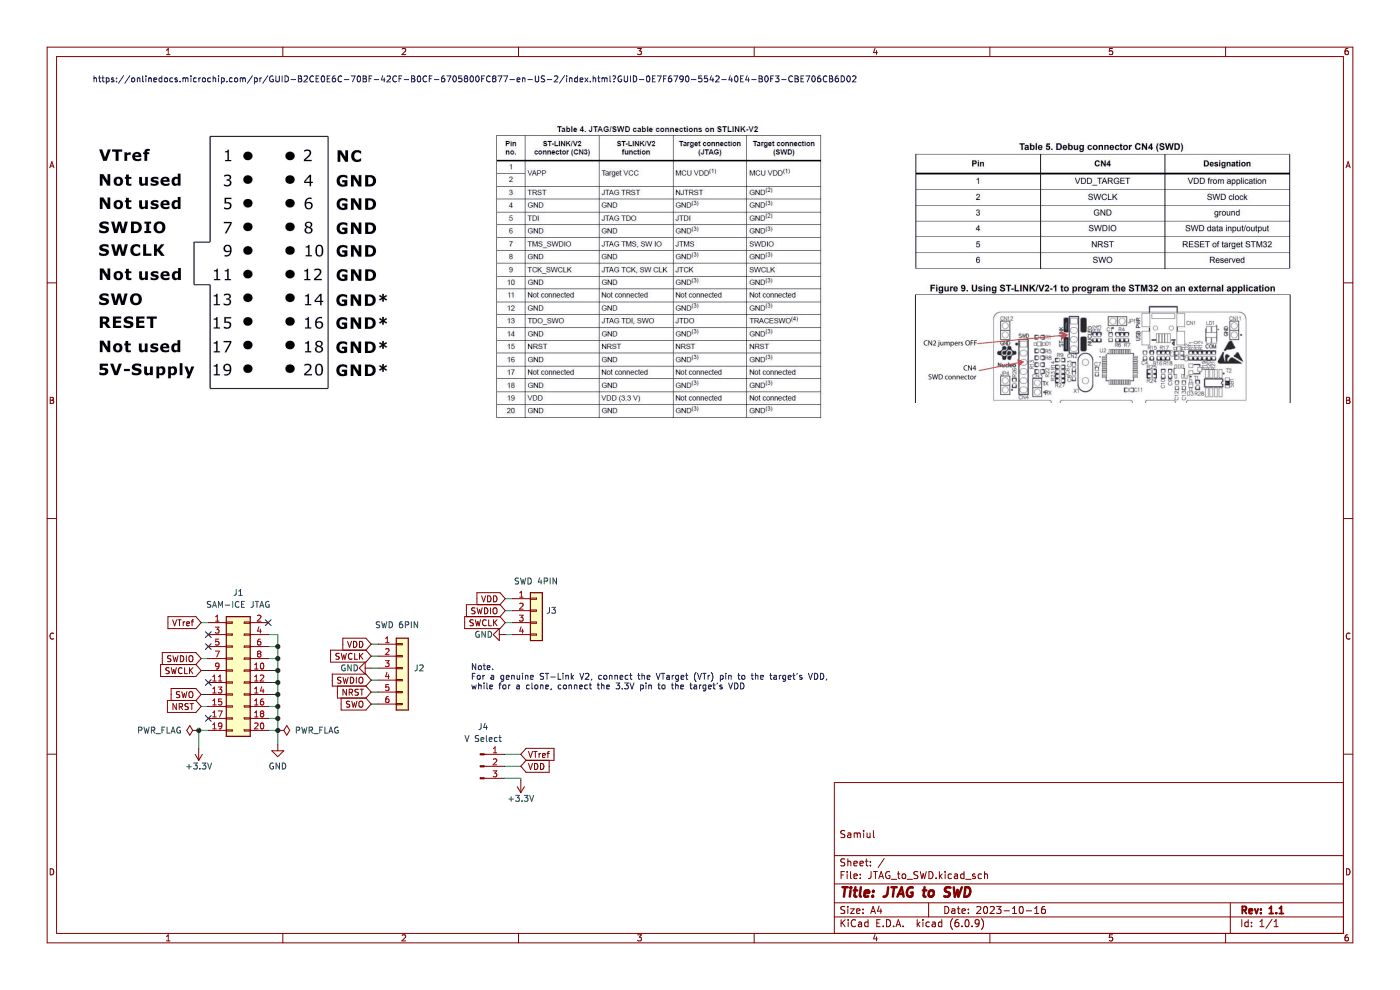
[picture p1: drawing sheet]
(kicad_sch (version 20211123) (generator eeschema)

 (paper "A4")

 (title_block
  (title "JTAG to SWD ")
  (date "2023-10-16")
  (rev "1.1")
  (comment 1 "Samiul"))

 (lib_symbols
  (symbol "Connector:Conn_01x03_Male" (pin_names (offset 1.016) hide) (in_bom yes) (on_board yes)
   (property "Reference" "J" (id 0) (at 0 5.08 0) (effects (font (size 1.27 1.27))))
   (property "Value" "Conn_01x03_Male" (id 1) (at 0 -5.08 0) (effects (font (size 1.27 1.27))))
   (property "Footprint" "" (id 2) (at 0 0 0) (effects (font (size 1.27 1.27)) hide))
   (property "Datasheet" "~" (id 3) (at 0 0 0) (effects (font (size 1.27 1.27)) hide))
   (symbol "Conn_01x03_Male_1_1"
    (polyline (pts (xy 1.27 -2.54) (xy 0.8636 -2.54)) (stroke (width 0.1524) (type default) (color 0 0 0 0)) (fill (type none)))
    (polyline (pts (xy 1.27 0) (xy 0.8636 0)) (stroke (width 0.1524) (type default) (color 0 0 0 0)) (fill (type none)))
    (polyline (pts (xy 1.27 2.54) (xy 0.8636 2.54)) (stroke (width 0.1524) (type default) (color 0 0 0 0)) (fill (type none)))
    (rectangle (start 0.8636 -2.413) (end 0 -2.667) (stroke (width 0.1524) (type default) (color 0 0 0 0)) (fill (type outline)))
    (rectangle (start 0.8636 0.127) (end 0 -0.127) (stroke (width 0.1524) (type default) (color 0 0 0 0)) (fill (type outline)))
    (rectangle (start 0.8636 2.667) (end 0 2.413) (stroke (width 0.1524) (type default) (color 0 0 0 0)) (fill (type outline)))
    (pin passive line (at 5.08 2.54 180) (length 3.81) (name "Pin_1" (effects (font (size 1.27 1.27)))) (number "1" (effects (font (size 1.27 1.27)))))
    (pin passive line (at 5.08 0 180) (length 3.81) (name "Pin_2" (effects (font (size 1.27 1.27)))) (number "2" (effects (font (size 1.27 1.27)))))
    (pin passive line (at 5.08 -2.54 180) (length 3.81) (name "Pin_3" (effects (font (size 1.27 1.27)))) (number "3" (effects (font (size 1.27 1.27)))))))
  (symbol "Connector_Generic:Conn_01x04" (pin_names (offset 1.016) hide) (in_bom yes) (on_board yes)
   (property "Reference" "J" (id 0) (at 0 5.08 0) (effects (font (size 1.27 1.27))))
   (property "Value" "Conn_01x04" (id 1) (at 0 -7.62 0) (effects (font (size 1.27 1.27))))
   (property "Footprint" "" (id 2) (at 0 0 0) (effects (font (size 1.27 1.27)) hide))
   (property "Datasheet" "~" (id 3) (at 0 0 0) (effects (font (size 1.27 1.27)) hide))
   (symbol "Conn_01x04_1_1"
    (rectangle (start -1.27 -4.953) (end 0 -5.207) (stroke (width 0.1524) (type default) (color 0 0 0 0)) (fill (type none)))
    (rectangle (start -1.27 -2.413) (end 0 -2.667) (stroke (width 0.1524) (type default) (color 0 0 0 0)) (fill (type none)))
    (rectangle (start -1.27 0.127) (end 0 -0.127) (stroke (width 0.1524) (type default) (color 0 0 0 0)) (fill (type none)))
    (rectangle (start -1.27 2.667) (end 0 2.413) (stroke (width 0.1524) (type default) (color 0 0 0 0)) (fill (type none)))
    (rectangle (start -1.27 3.81) (end 1.27 -6.35) (stroke (width 0.254) (type default) (color 0 0 0 0)) (fill (type background)))
    (pin passive line (at -5.08 2.54 0) (length 3.81) (name "Pin_1" (effects (font (size 1.27 1.27)))) (number "1" (effects (font (size 1.27 1.27)))))
    (pin passive line (at -5.08 0 0) (length 3.81) (name "Pin_2" (effects (font (size 1.27 1.27)))) (number "2" (effects (font (size 1.27 1.27)))))
    (pin passive line (at -5.08 -2.54 0) (length 3.81) (name "Pin_3" (effects (font (size 1.27 1.27)))) (number "3" (effects (font (size 1.27 1.27)))))
    (pin passive line (at -5.08 -5.08 0) (length 3.81) (name "Pin_4" (effects (font (size 1.27 1.27)))) (number "4" (effects (font (size 1.27 1.27)))))))
  (symbol "Connector_Generic:Conn_01x06" (pin_names (offset 1.016) hide) (in_bom yes) (on_board yes)
   (property "Reference" "J" (id 0) (at 0 7.62 0) (effects (font (size 1.27 1.27))))
   (property "Value" "Conn_01x06" (id 1) (at 0 -10.16 0) (effects (font (size 1.27 1.27))))
   (property "Footprint" "" (id 2) (at 0 0 0) (effects (font (size 1.27 1.27)) hide))
   (property "Datasheet" "~" (id 3) (at 0 0 0) (effects (font (size 1.27 1.27)) hide))
   (symbol "Conn_01x06_1_1"
    (rectangle (start -1.27 -7.493) (end 0 -7.747) (stroke (width 0.1524) (type default) (color 0 0 0 0)) (fill (type none)))
    (rectangle (start -1.27 -4.953) (end 0 -5.207) (stroke (width 0.1524) (type default) (color 0 0 0 0)) (fill (type none)))
    (rectangle (start -1.27 -2.413) (end 0 -2.667) (stroke (width 0.1524) (type default) (color 0 0 0 0)) (fill (type none)))
    (rectangle (start -1.27 0.127) (end 0 -0.127) (stroke (width 0.1524) (type default) (color 0 0 0 0)) (fill (type none)))
    (rectangle (start -1.27 2.667) (end 0 2.413) (stroke (width 0.1524) (type default) (color 0 0 0 0)) (fill (type none)))
    (rectangle (start -1.27 5.207) (end 0 4.953) (stroke (width 0.1524) (type default) (color 0 0 0 0)) (fill (type none)))
    (rectangle (start -1.27 6.35) (end 1.27 -8.89) (stroke (width 0.254) (type default) (color 0 0 0 0)) (fill (type background)))
    (pin passive line (at -5.08 5.08 0) (length 3.81) (name "Pin_1" (effects (font (size 1.27 1.27)))) (number "1" (effects (font (size 1.27 1.27)))))
    (pin passive line (at -5.08 2.54 0) (length 3.81) (name "Pin_2" (effects (font (size 1.27 1.27)))) (number "2" (effects (font (size 1.27 1.27)))))
    (pin passive line (at -5.08 0 0) (length 3.81) (name "Pin_3" (effects (font (size 1.27 1.27)))) (number "3" (effects (font (size 1.27 1.27)))))
    (pin passive line (at -5.08 -2.54 0) (length 3.81) (name "Pin_4" (effects (font (size 1.27 1.27)))) (number "4" (effects (font (size 1.27 1.27)))))
    (pin passive line (at -5.08 -5.08 0) (length 3.81) (name "Pin_5" (effects (font (size 1.27 1.27)))) (number "5" (effects (font (size 1.27 1.27)))))
    (pin passive line (at -5.08 -7.62 0) (length 3.81) (name "Pin_6" (effects (font (size 1.27 1.27)))) (number "6" (effects (font (size 1.27 1.27)))))))
  (symbol "Connector_Generic:Conn_02x10_Odd_Even" (pin_names (offset 1.016) hide) (in_bom yes) (on_board yes)
   (property "Reference" "J" (id 0) (at 1.27 12.7 0) (effects (font (size 1.27 1.27))))
   (property "Value" "Conn_02x10_Odd_Even" (id 1) (at 1.27 -15.24 0) (effects (font (size 1.27 1.27))))
   (property "Footprint" "" (id 2) (at 0 0 0) (effects (font (size 1.27 1.27)) hide))
   (property "Datasheet" "~" (id 3) (at 0 0 0) (effects (font (size 1.27 1.27)) hide))
   (symbol "Conn_02x10_Odd_Even_1_1"
    (rectangle (start -1.27 -12.573) (end 0 -12.827) (stroke (width 0.1524) (type default) (color 0 0 0 0)) (fill (type none)))
    (rectangle (start -1.27 -10.033) (end 0 -10.287) (stroke (width 0.1524) (type default) (color 0 0 0 0)) (fill (type none)))
    (rectangle (start -1.27 -7.493) (end 0 -7.747) (stroke (width 0.1524) (type default) (color 0 0 0 0)) (fill (type none)))
    (rectangle (start -1.27 -4.953) (end 0 -5.207) (stroke (width 0.1524) (type default) (color 0 0 0 0)) (fill (type none)))
    (rectangle (start -1.27 -2.413) (end 0 -2.667) (stroke (width 0.1524) (type default) (color 0 0 0 0)) (fill (type none)))
    (rectangle (start -1.27 0.127) (end 0 -0.127) (stroke (width 0.1524) (type default) (color 0 0 0 0)) (fill (type none)))
    (rectangle (start -1.27 2.667) (end 0 2.413) (stroke (width 0.1524) (type default) (color 0 0 0 0)) (fill (type none)))
    (rectangle (start -1.27 5.207) (end 0 4.953) (stroke (width 0.1524) (type default) (color 0 0 0 0)) (fill (type none)))
    (rectangle (start -1.27 7.747) (end 0 7.493) (stroke (width 0.1524) (type default) (color 0 0 0 0)) (fill (type none)))
    (rectangle (start -1.27 10.287) (end 0 10.033) (stroke (width 0.1524) (type default) (color 0 0 0 0)) (fill (type none)))
    (rectangle (start -1.27 11.43) (end 3.81 -13.97) (stroke (width 0.254) (type default) (color 0 0 0 0)) (fill (type background)))
    (rectangle (start 3.81 -12.573) (end 2.54 -12.827) (stroke (width 0.1524) (type default) (color 0 0 0 0)) (fill (type none)))
    (rectangle (start 3.81 -10.033) (end 2.54 -10.287) (stroke (width 0.1524) (type default) (color 0 0 0 0)) (fill (type none)))
    (rectangle (start 3.81 -7.493) (end 2.54 -7.747) (stroke (width 0.1524) (type default) (color 0 0 0 0)) (fill (type none)))
    (rectangle (start 3.81 -4.953) (end 2.54 -5.207) (stroke (width 0.1524) (type default) (color 0 0 0 0)) (fill (type none)))
    (rectangle (start 3.81 -2.413) (end 2.54 -2.667) (stroke (width 0.1524) (type default) (color 0 0 0 0)) (fill (type none)))
    (rectangle (start 3.81 0.127) (end 2.54 -0.127) (stroke (width 0.1524) (type default) (color 0 0 0 0)) (fill (type none)))
    (rectangle (start 3.81 2.667) (end 2.54 2.413) (stroke (width 0.1524) (type default) (color 0 0 0 0)) (fill (type none)))
    (rectangle (start 3.81 5.207) (end 2.54 4.953) (stroke (width 0.1524) (type default) (color 0 0 0 0)) (fill (type none)))
    (rectangle (start 3.81 7.747) (end 2.54 7.493) (stroke (width 0.1524) (type default) (color 0 0 0 0)) (fill (type none)))
    (rectangle (start 3.81 10.287) (end 2.54 10.033) (stroke (width 0.1524) (type default) (color 0 0 0 0)) (fill (type none)))
    (pin passive line (at -5.08 10.16 0) (length 3.81) (name "Pin_1" (effects (font (size 1.27 1.27)))) (number "1" (effects (font (size 1.27 1.27)))))
    (pin passive line (at 7.62 0 180) (length 3.81) (name "Pin_10" (effects (font (size 1.27 1.27)))) (number "10" (effects (font (size 1.27 1.27)))))
    (pin passive line (at -5.08 -2.54 0) (length 3.81) (name "Pin_11" (effects (font (size 1.27 1.27)))) (number "11" (effects (font (size 1.27 1.27)))))
    (pin passive line (at 7.62 -2.54 180) (length 3.81) (name "Pin_12" (effects (font (size 1.27 1.27)))) (number "12" (effects (font (size 1.27 1.27)))))
    (pin passive line (at -5.08 -5.08 0) (length 3.81) (name "Pin_13" (effects (font (size 1.27 1.27)))) (number "13" (effects (font (size 1.27 1.27)))))
    (pin passive line (at 7.62 -5.08 180) (length 3.81) (name "Pin_14" (effects (font (size 1.27 1.27)))) (number "14" (effects (font (size 1.27 1.27)))))
    (pin passive line (at -5.08 -7.62 0) (length 3.81) (name "Pin_15" (effects (font (size 1.27 1.27)))) (number "15" (effects (font (size 1.27 1.27)))))
    (pin passive line (at 7.62 -7.62 180) (length 3.81) (name "Pin_16" (effects (font (size 1.27 1.27)))) (number "16" (effects (font (size 1.27 1.27)))))
    (pin passive line (at -5.08 -10.16 0) (length 3.81) (name "Pin_17" (effects (font (size 1.27 1.27)))) (number "17" (effects (font (size 1.27 1.27)))))
    (pin passive line (at 7.62 -10.16 180) (length 3.81) (name "Pin_18" (effects (font (size 1.27 1.27)))) (number "18" (effects (font (size 1.27 1.27)))))
    (pin passive line (at -5.08 -12.7 0) (length 3.81) (name "Pin_19" (effects (font (size 1.27 1.27)))) (number "19" (effects (font (size 1.27 1.27)))))
    (pin passive line (at 7.62 10.16 180) (length 3.81) (name "Pin_2" (effects (font (size 1.27 1.27)))) (number "2" (effects (font (size 1.27 1.27)))))
    (pin passive line (at 7.62 -12.7 180) (length 3.81) (name "Pin_20" (effects (font (size 1.27 1.27)))) (number "20" (effects (font (size 1.27 1.27)))))
    (pin passive line (at -5.08 7.62 0) (length 3.81) (name "Pin_3" (effects (font (size 1.27 1.27)))) (number "3" (effects (font (size 1.27 1.27)))))
    (pin passive line (at 7.62 7.62 180) (length 3.81) (name "Pin_4" (effects (font (size 1.27 1.27)))) (number "4" (effects (font (size 1.27 1.27)))))
    (pin passive line (at -5.08 5.08 0) (length 3.81) (name "Pin_5" (effects (font (size 1.27 1.27)))) (number "5" (effects (font (size 1.27 1.27)))))
    (pin passive line (at 7.62 5.08 180) (length 3.81) (name "Pin_6" (effects (font (size 1.27 1.27)))) (number "6" (effects (font (size 1.27 1.27)))))
    (pin passive line (at -5.08 2.54 0) (length 3.81) (name "Pin_7" (effects (font (size 1.27 1.27)))) (number "7" (effects (font (size 1.27 1.27)))))
    (pin passive line (at 7.62 2.54 180) (length 3.81) (name "Pin_8" (effects (font (size 1.27 1.27)))) (number "8" (effects (font (size 1.27 1.27)))))
    (pin passive line (at -5.08 0 0) (length 3.81) (name "Pin_9" (effects (font (size 1.27 1.27)))) (number "9" (effects (font (size 1.27 1.27)))))))
  (symbol "power:+3.3V" (power) (pin_names (offset 0)) (in_bom yes) (on_board yes)
   (property "Reference" "#PWR" (id 0) (at 0 -3.81 0) (effects (font (size 1.27 1.27)) hide))
   (property "Value" "+3.3V" (id 1) (at 0 3.556 0) (effects (font (size 1.27 1.27))))
   (property "Footprint" "" (id 2) (at 0 0 0) (effects (font (size 1.27 1.27)) hide))
   (property "Datasheet" "" (id 3) (at 0 0 0) (effects (font (size 1.27 1.27)) hide))
   (symbol "+3.3V_0_1"
    (polyline (pts (xy -0.762 1.27) (xy 0 2.54)) (stroke (width 0) (type default) (color 0 0 0 0)) (fill (type none)))
    (polyline (pts (xy 0 0) (xy 0 2.54)) (stroke (width 0) (type default) (color 0 0 0 0)) (fill (type none)))
    (polyline (pts (xy 0 2.54) (xy 0.762 1.27)) (stroke (width 0) (type default) (color 0 0 0 0)) (fill (type none))))
   (symbol "+3.3V_1_1"
    (pin power_in line (at 0 0 90) (length 0) hide (name "+3.3V" (effects (font (size 1.27 1.27)))) (number "1" (effects (font (size 1.27 1.27)))))))
  (symbol "power:GND" (power) (pin_names (offset 0)) (in_bom yes) (on_board yes)
   (property "Reference" "#PWR" (id 0) (at 0 -6.35 0) (effects (font (size 1.27 1.27)) hide))
   (property "Value" "GND" (id 1) (at 0 -3.81 0) (effects (font (size 1.27 1.27))))
   (property "Footprint" "" (id 2) (at 0 0 0) (effects (font (size 1.27 1.27)) hide))
   (property "Datasheet" "" (id 3) (at 0 0 0) (effects (font (size 1.27 1.27)) hide))
   (symbol "GND_0_1"
    (polyline (pts (xy 0 0) (xy 0 -1.27) (xy 1.27 -1.27) (xy 0 -2.54) (xy -1.27 -1.27) (xy 0 -1.27)) (stroke (width 0) (type default) (color 0 0 0 0)) (fill (type none))))
   (symbol "GND_1_1"
    (pin power_in line (at 0 0 270) (length 0) hide (name "GND" (effects (font (size 1.27 1.27)))) (number "1" (effects (font (size 1.27 1.27)))))))
  (symbol "power:PWR_FLAG" (power) (pin_numbers hide) (pin_names (offset 0) hide) (in_bom yes) (on_board yes)
   (property "Reference" "#FLG" (id 0) (at 0 1.905 0) (effects (font (size 1.27 1.27)) hide))
   (property "Value" "PWR_FLAG" (id 1) (at 0 3.81 0) (effects (font (size 1.27 1.27))))
   (property "Footprint" "" (id 2) (at 0 0 0) (effects (font (size 1.27 1.27)) hide))
   (property "Datasheet" "~" (id 3) (at 0 0 0) (effects (font (size 1.27 1.27)) hide))
   (symbol "PWR_FLAG_0_0"
    (pin power_out line (at 0 0 90) (length 0) (name "pwr" (effects (font (size 1.27 1.27)))) (number "1" (effects (font (size 1.27 1.27))))))
   (symbol "PWR_FLAG_0_1"
    (polyline (pts (xy 0 0) (xy 0 1.27) (xy -1.016 1.905) (xy 0 2.54) (xy 1.016 1.905) (xy 0 1.27)) (stroke (width 0) (type default) (color 0 0 0 0)) (fill (type none))))))

 (junction (at 58.928 139.7) (diameter 0) (color 0 0 0 0))
 (junction (at 58.928 137.16) (diameter 0) (color 0 0 0 0))
 (junction (at 58.928 152.4) (diameter 0) (color 0 0 0 0))
 (junction (at 58.928 149.86) (diameter 0) (color 0 0 0 0))
 (junction (at 58.928 147.32) (diameter 0) (color 0 0 0 0))
 (junction (at 58.928 154.94) (diameter 0) (color 0 0 0 0))
 (junction (at 58.928 144.78) (diameter 0) (color 0 0 0 0))
 (junction (at 42.164 154.94) (diameter 0) (color 0 0 0 0))
 (junction (at 58.928 142.24) (diameter 0) (color 0 0 0 0))

 (no_connect (at 44.196 134.62))
 (no_connect (at 44.196 137.16))
 (no_connect (at 44.196 144.78))
 (no_connect (at 56.896 132.08))
 (no_connect (at 44.196 152.4))

 (wire (pts (xy 56.896 137.16) (xy 58.928 137.16)) (stroke (width 0) (type default) (color 0 0 0 0)))
 (wire (pts (xy 107.188 134.62) (xy 108.712 134.62)) (stroke (width 0) (type default) (color 0 0 0 0)))
 (wire (pts (xy 58.928 139.7) (xy 58.928 142.24)) (stroke (width 0) (type default) (color 0 0 0 0)))
 (wire (pts (xy 78.74 149.352) (xy 80.264 149.352)) (stroke (width 0) (type default) (color 0 0 0 0)))
 (wire (pts (xy 56.896 144.78) (xy 58.928 144.78)) (stroke (width 0) (type default) (color 0 0 0 0)))
 (wire (pts (xy 106.934 162.56) (xy 110.49 162.56)) (stroke (width 0) (type default) (color 0 0 0 0)))
 (wire (pts (xy 58.928 149.86) (xy 58.928 152.4)) (stroke (width 0) (type default) (color 0 0 0 0)))
 (wire (pts (xy 106.934 160.02) (xy 110.49 160.02)) (stroke (width 0) (type default) (color 0 0 0 0)))
 (wire (pts (xy 107.188 132.08) (xy 108.712 132.08)) (stroke (width 0) (type default) (color 0 0 0 0)))
 (wire (pts (xy 58.928 137.16) (xy 58.928 139.7)) (stroke (width 0) (type default) (color 0 0 0 0)))
 (wire (pts (xy 42.672 147.32) (xy 44.196 147.32)) (stroke (width 0) (type default) (color 0 0 0 0)))
 (wire (pts (xy 56.896 147.32) (xy 58.928 147.32)) (stroke (width 0) (type default) (color 0 0 0 0)))
 (wire (pts (xy 58.928 134.62) (xy 58.928 137.16)) (stroke (width 0) (type default) (color 0 0 0 0)))
 (wire (pts (xy 78.74 139.192) (xy 80.264 139.192)) (stroke (width 0) (type default) (color 0 0 0 0)))
 (wire (pts (xy 78.74 144.272) (xy 80.264 144.272)) (stroke (width 0) (type default) (color 0 0 0 0)))
 (wire (pts (xy 58.928 152.4) (xy 58.928 154.94)) (stroke (width 0) (type default) (color 0 0 0 0)))
 (wire (pts (xy 44.196 154.94) (xy 42.164 154.94)) (stroke (width 0) (type default) (color 0 0 0 0)))
 (wire (pts (xy 56.896 134.62) (xy 58.928 134.62)) (stroke (width 0) (type default) (color 0 0 0 0)))
 (wire (pts (xy 56.896 139.7) (xy 58.928 139.7)) (stroke (width 0) (type default) (color 0 0 0 0)))
 (wire (pts (xy 56.896 152.4) (xy 58.928 152.4)) (stroke (width 0) (type default) (color 0 0 0 0)))
 (wire (pts (xy 58.928 154.94) (xy 58.928 157.988)) (stroke (width 0) (type default) (color 0 0 0 0)))
 (wire (pts (xy 78.74 141.732) (xy 80.264 141.732)) (stroke (width 0) (type default) (color 0 0 0 0)))
 (wire (pts (xy 56.896 142.24) (xy 58.928 142.24)) (stroke (width 0) (type default) (color 0 0 0 0)))
 (wire (pts (xy 58.928 142.24) (xy 58.928 144.78)) (stroke (width 0) (type default) (color 0 0 0 0)))
 (wire (pts (xy 56.896 149.86) (xy 58.928 149.86)) (stroke (width 0) (type default) (color 0 0 0 0)))
 (wire (pts (xy 110.49 165.1) (xy 106.934 165.1)) (stroke (width 0) (type default) (color 0 0 0 0)))
 (wire (pts (xy 42.672 142.24) (xy 44.196 142.24)) (stroke (width 0) (type default) (color 0 0 0 0)))
 (wire (pts (xy 78.74 146.812) (xy 80.264 146.812)) (stroke (width 0) (type default) (color 0 0 0 0)))
 (wire (pts (xy 42.164 154.94) (xy 42.164 158.75)) (stroke (width 0) (type default) (color 0 0 0 0)))
 (wire (pts (xy 42.672 139.7) (xy 44.196 139.7)) (stroke (width 0) (type default) (color 0 0 0 0)))
 (wire (pts (xy 110.49 165.608) (xy 110.49 165.1)) (stroke (width 0) (type default) (color 0 0 0 0)))
 (wire (pts (xy 107.188 129.54) (xy 108.712 129.54)) (stroke (width 0) (type default) (color 0 0 0 0)))
 (wire (pts (xy 56.896 154.94) (xy 58.928 154.94)) (stroke (width 0) (type default) (color 0 0 0 0)))
 (wire (pts (xy 42.672 149.86) (xy 44.196 149.86)) (stroke (width 0) (type default) (color 0 0 0 0)))
 (wire (pts (xy 78.74 136.652) (xy 80.264 136.652)) (stroke (width 0) (type default) (color 0 0 0 0)))
 (wire (pts (xy 42.672 132.08) (xy 44.196 132.08)) (stroke (width 0) (type default) (color 0 0 0 0)))
 (wire (pts (xy 107.188 127) (xy 108.712 127)) (stroke (width 0) (type default) (color 0 0 0 0)))
 (wire (pts (xy 58.928 144.78) (xy 58.928 147.32)) (stroke (width 0) (type default) (color 0 0 0 0)))
 (wire (pts (xy 58.928 147.32) (xy 58.928 149.86)) (stroke (width 0) (type default) (color 0 0 0 0)))

 (image (at 51.562 54.356) (scale 0.726899)
  (data))
 (image (at 139.7 56.134) (scale 1.31139)
  (data))
 (image (at 233.68 56.642) (scale 1.11345)
  (data))

 (text "https://onlinedocs.microchip.com/pr/GUID-B2CE0E6C-70BF-42CF-B0CF-6705800FC877-en-US-2/index.html?GUID-0E7F6790-5542-40E4-B0F3-CBE706CB6D02" (at 19.558 17.78 0) (effects (font (size 1.27 1.27)) (justify left bottom)))
 (text "Note.\nFor a genuine ST-Link V2, connect the VTarget (VTr) pin to the target's VDD, \nwhile for a clone, connect the 3.3V pin to the target's VDD" (at 99.822 146.558 0) (effects (font (size 1.27 1.27)) (justify left bottom)))

 (global_label "VDD" (shape input) (at 78.74 136.652 180) (fields_autoplaced) (effects (font (size 1.27 1.27)) (justify right))
  (property "Intersheet References" "${INTERSHEET_REFS}" (id 0) (at 72.6983 136.5726 0) (effects (font (size 1.27 1.27)) (justify right) hide)))
 (global_label "VTref" (shape input) (at 42.672 132.08 180) (fields_autoplaced) (effects (font (size 1.27 1.27)) (justify right))
  (property "Intersheet References" "${INTERSHEET_REFS}" (id 0) (at 35.6022 132.0006 0) (effects (font (size 1.27 1.27)) (justify right) hide)))
 (global_label "SWDIO" (shape input) (at 78.74 144.272 180) (fields_autoplaced) (effects (font (size 1.27 1.27)) (justify right))
  (property "Intersheet References" "${INTERSHEET_REFS}" (id 0) (at 70.4607 144.1926 0) (effects (font (size 1.27 1.27)) (justify right) hide)))
 (global_label "SWO" (shape input) (at 42.672 147.32 180) (fields_autoplaced) (effects (font (size 1.27 1.27)) (justify right))
  (property "Intersheet References" "${INTERSHEET_REFS}" (id 0) (at 36.2675 147.2406 0) (effects (font (size 1.27 1.27)) (justify right) hide)))
 (global_label "NRST" (shape input) (at 78.74 146.812 180) (fields_autoplaced) (effects (font (size 1.27 1.27)) (justify right))
  (property "Intersheet References" "${INTERSHEET_REFS}" (id 0) (at 71.5493 146.7326 0) (effects (font (size 1.27 1.27)) (justify right) hide)))
 (global_label "SWCLK" (shape input) (at 78.74 139.192 180) (fields_autoplaced) (effects (font (size 1.27 1.27)) (justify right))
  (property "Intersheet References" "${INTERSHEET_REFS}" (id 0) (at 70.0979 139.1126 0) (effects (font (size 1.27 1.27)) (justify right) hide)))
 (global_label "SWCLK" (shape input) (at 107.188 132.08 180) (fields_autoplaced) (effects (font (size 1.27 1.27)) (justify right))
  (property "Intersheet References" "${INTERSHEET_REFS}" (id 0) (at 98.5459 132.0006 0) (effects (font (size 1.27 1.27)) (justify right) hide)))
 (global_label "SWDIO" (shape input) (at 42.672 139.7 180) (fields_autoplaced) (effects (font (size 1.27 1.27)) (justify right))
  (property "Intersheet References" "${INTERSHEET_REFS}" (id 0) (at 34.3927 139.6206 0) (effects (font (size 1.27 1.27)) (justify right) hide)))
 (global_label "VDD" (shape input) (at 107.188 127 180) (fields_autoplaced) (effects (font (size 1.27 1.27)) (justify right))
  (property "Intersheet References" "${INTERSHEET_REFS}" (id 0) (at 101.1463 126.9206 0) (effects (font (size 1.27 1.27)) (justify right) hide)))
 (global_label "SWDIO" (shape input) (at 107.188 129.54 180) (fields_autoplaced) (effects (font (size 1.27 1.27)) (justify right))
  (property "Intersheet References" "${INTERSHEET_REFS}" (id 0) (at 98.9087 129.4606 0) (effects (font (size 1.27 1.27)) (justify right) hide)))
 (global_label "VTref" (shape input) (at 110.49 160.02 0) (fields_autoplaced) (effects (font (size 1.27 1.27)) (justify left))
  (property "Intersheet References" "${INTERSHEET_REFS}" (id 0) (at 117.5598 160.0994 0) (effects (font (size 1.27 1.27)) (justify left) hide)))
 (global_label "NRST" (shape input) (at 42.672 149.86 180) (fields_autoplaced) (effects (font (size 1.27 1.27)) (justify right))
  (property "Intersheet References" "${INTERSHEET_REFS}" (id 0) (at 35.4813 149.7806 0) (effects (font (size 1.27 1.27)) (justify right) hide)))
 (global_label "VDD" (shape input) (at 110.49 162.56 0) (fields_autoplaced) (effects (font (size 1.27 1.27)) (justify left))
  (property "Intersheet References" "${INTERSHEET_REFS}" (id 0) (at 116.5317 162.4806 0) (effects (font (size 1.27 1.27)) (justify left) hide)))
 (global_label "SWO" (shape input) (at 78.74 149.352 180) (fields_autoplaced) (effects (font (size 1.27 1.27)) (justify right))
  (property "Intersheet References" "${INTERSHEET_REFS}" (id 0) (at 72.3355 149.2726 0) (effects (font (size 1.27 1.27)) (justify right) hide)))
 (global_label "SWCLK" (shape input) (at 42.672 142.24 180) (fields_autoplaced) (effects (font (size 1.27 1.27)) (justify right))
  (property "Intersheet References" "${INTERSHEET_REFS}" (id 0) (at 34.0299 142.1606 0) (effects (font (size 1.27 1.27)) (justify right) hide)))

 (symbol (lib_id "Connector_Generic:Conn_01x06") (at 85.344 141.732 0) (unit 1) (in_bom yes) (on_board yes)
  (property "Reference" "J2" (id 0) (at 87.757 141.732 0) (effects (font (size 1.27 1.27)) (justify left)))
  (property "Value" "SWD 6PIN" (id 1) (at 79.502 132.588 0) (effects (font (size 1.27 1.27)) (justify left)))
  (property "Footprint" "Connector_PinHeader_2.54mm:PinHeader_1x06_P2.54mm_Vertical" (id 2) (at 85.344 141.732 0) (effects (font (size 1.27 1.27)) hide))
  (property "Datasheet" "~" (id 3) (at 85.344 141.732 0) (effects (font (size 1.27 1.27)) hide)) (pin "1") (pin "2") (pin "3") (pin "4") (pin "5") (pin "6"))

 (symbol (lib_id "power:+3.3V") (at 110.49 165.608 180) (unit 1) (in_bom yes) (on_board yes)
  (property "Reference" "#PWR05" (id 0) (at 110.49 161.798 0) (effects (font (size 1.27 1.27)) hide))
  (property "Value" "+3.3V" (id 1) (at 110.49 169.418 0))
  (property "Footprint" "" (id 2) (at 110.49 165.608 0) (effects (font (size 1.27 1.27)) hide))
  (property "Datasheet" "" (id 3) (at 110.49 165.608 0) (effects (font (size 1.27 1.27)) hide)) (pin "1"))

 (symbol (lib_id "power:GND") (at 78.74 141.732 270) (unit 1) (in_bom yes) (on_board yes)
  (property "Reference" "#PWR01" (id 0) (at 72.39 141.732 0) (effects (font (size 1.27 1.27)) hide))
  (property "Value" "GND" (id 1) (at 72.136 141.732 90) (effects (font (size 1.27 1.27)) (justify left)))
  (property "Footprint" "" (id 2) (at 78.74 141.732 0) (effects (font (size 1.27 1.27)) hide))
  (property "Datasheet" "" (id 3) (at 78.74 141.732 0) (effects (font (size 1.27 1.27)) hide)) (pin "1"))

 (symbol (lib_id "power:+3.3V") (at 42.164 158.75 180) (unit 1) (in_bom yes) (on_board yes)
  (property "Reference" "#PWR04" (id 0) (at 42.164 154.94 0) (effects (font (size 1.27 1.27)) hide))
  (property "Value" "+3.3V" (id 1) (at 42.164 162.56 0))
  (property "Footprint" "" (id 2) (at 42.164 158.75 0) (effects (font (size 1.27 1.27)) hide))
  (property "Datasheet" "" (id 3) (at 42.164 158.75 0) (effects (font (size 1.27 1.27)) hide)) (pin "1"))

 (symbol (lib_id "Connector_Generic:Conn_01x04") (at 113.792 129.54 0) (unit 1) (in_bom yes) (on_board yes)
  (property "Reference" "J3" (id 0) (at 115.824 129.5399 0) (effects (font (size 1.27 1.27)) (justify left)))
  (property "Value" "SWD 4PIN" (id 1) (at 108.966 123.317 0) (effects (font (size 1.27 1.27)) (justify left)))
  (property "Footprint" "Connector_PinHeader_2.54mm:PinHeader_1x04_P2.54mm_Vertical" (id 2) (at 113.792 129.54 0) (effects (font (size 1.27 1.27)) hide))
  (property "Datasheet" "~" (id 3) (at 113.792 129.54 0) (effects (font (size 1.27 1.27)) hide)) (pin "1") (pin "2") (pin "3") (pin "4"))

 (symbol (lib_id "power:GND") (at 58.928 157.988 0) (unit 1) (in_bom yes) (on_board yes) (fields_autoplaced)
  (property "Reference" "#PWR03" (id 0) (at 58.928 164.338 0) (effects (font (size 1.27 1.27)) hide))
  (property "Value" "GND" (id 1) (at 58.928 162.56 0))
  (property "Footprint" "" (id 2) (at 58.928 157.988 0) (effects (font (size 1.27 1.27)) hide))
  (property "Datasheet" "" (id 3) (at 58.928 157.988 0) (effects (font (size 1.27 1.27)) hide)) (pin "1"))

 (symbol (lib_id "power:PWR_FLAG") (at 58.928 154.94 270) (unit 1) (in_bom yes) (on_board yes) (fields_autoplaced)
  (property "Reference" "#FLG0102" (id 0) (at 60.833 154.94 0) (effects (font (size 1.27 1.27)) hide))
  (property "Value" "PWR_FLAG" (id 1) (at 62.484 154.9399 90) (effects (font (size 1.27 1.27)) (justify left)))
  (property "Footprint" "" (id 2) (at 58.928 154.94 0) (effects (font (size 1.27 1.27)) hide))
  (property "Datasheet" "~" (id 3) (at 58.928 154.94 0) (effects (font (size 1.27 1.27)) hide)) (pin "1"))

 (symbol (lib_id "Connector:Conn_01x03_Male") (at 101.854 162.56 0) (unit 1) (in_bom yes) (on_board yes) (fields_autoplaced)
  (property "Reference" "J4" (id 0) (at 102.489 154.178 0))
  (property "Value" "V Select" (id 1) (at 102.489 156.718 0))
  (property "Footprint" "Connector_PinHeader_2.54mm:PinHeader_1x03_P2.54mm_Vertical" (id 2) (at 101.854 162.56 0) (effects (font (size 1.27 1.27)) hide))
  (property "Datasheet" "~" (id 3) (at 101.854 162.56 0) (effects (font (size 1.27 1.27)) hide)) (pin "1") (pin "2") (pin "3"))

 (symbol (lib_id "power:PWR_FLAG") (at 42.164 154.94 90) (unit 1) (in_bom yes) (on_board yes) (fields_autoplaced)
  (property "Reference" "#FLG0101" (id 0) (at 40.259 154.94 0) (effects (font (size 1.27 1.27)) hide))
  (property "Value" "PWR_FLAG" (id 1) (at 38.608 154.9399 90) (effects (font (size 1.27 1.27)) (justify left)))
  (property "Footprint" "" (id 2) (at 42.164 154.94 0) (effects (font (size 1.27 1.27)) hide))
  (property "Datasheet" "~" (id 3) (at 42.164 154.94 0) (effects (font (size 1.27 1.27)) hide)) (pin "1"))

 (symbol (lib_id "power:GND") (at 107.188 134.62 270) (unit 1) (in_bom yes) (on_board yes)
  (property "Reference" "#PWR02" (id 0) (at 100.838 134.62 0) (effects (font (size 1.27 1.27)) hide))
  (property "Value" "GND" (id 1) (at 100.584 134.62 90) (effects (font (size 1.27 1.27)) (justify left)))
  (property "Footprint" "" (id 2) (at 107.188 134.62 0) (effects (font (size 1.27 1.27)) hide))
  (property "Datasheet" "" (id 3) (at 107.188 134.62 0) (effects (font (size 1.27 1.27)) hide)) (pin "1"))

 (symbol (lib_id "Connector_Generic:Conn_02x10_Odd_Even") (at 49.276 142.24 0) (unit 1) (in_bom yes) (on_board yes) (fields_autoplaced)
  (property "Reference" "J1" (id 0) (at 50.546 125.73 0))
  (property "Value" "SAM-ICE JTAG" (id 1) (at 50.546 128.27 0))
  (property "Footprint" "Connector_PinSocket_2.54mm:PinSocket_2x10_P2.54mm_Vertical" (id 2) (at 49.276 142.24 0) (effects (font (size 1.27 1.27)) hide))
  (property "Datasheet" "~" (id 3) (at 49.276 142.24 0) (effects (font (size 1.27 1.27)) hide)) (pin "1") (pin "10") (pin "11") (pin "12") (pin "13") (pin "14") (pin "15") (pin "16") (pin "17") (pin "18") (pin "19") (pin "2") (pin "20") (pin "3") (pin "4") (pin "5") (pin "6") (pin "7") (pin "8") (pin "9"))

 (sheet_instances (path "" (page "1")))

)
